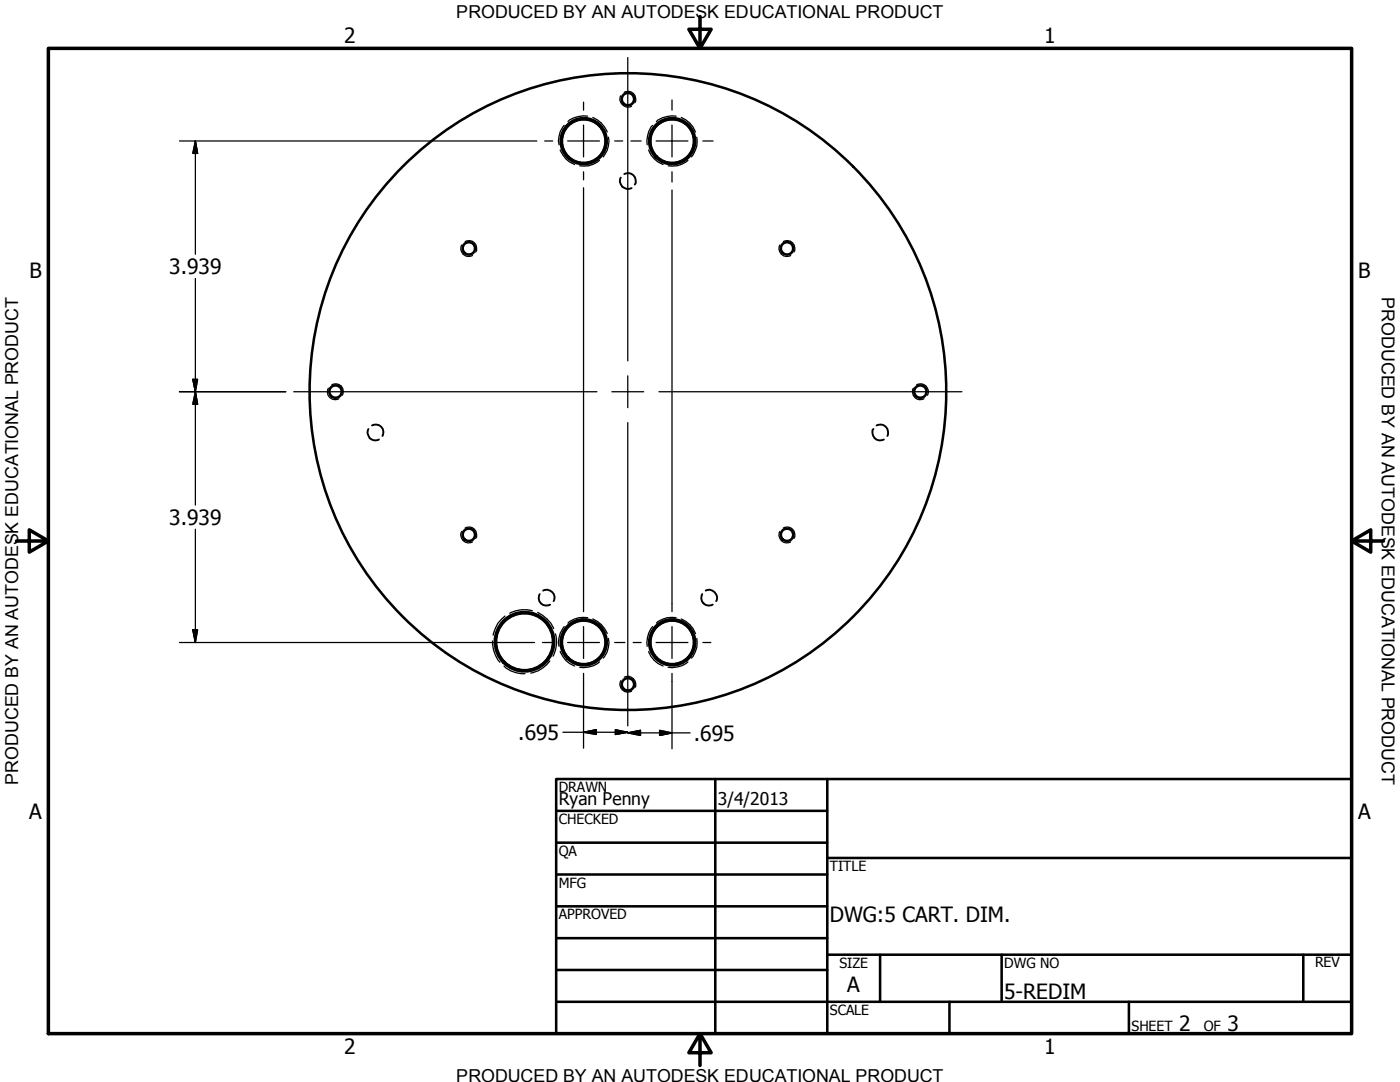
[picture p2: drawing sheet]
<svg xmlns="http://www.w3.org/2000/svg" width="279mm" height="216mm" viewBox="0 0 279 216" stroke-linecap="round" stroke-linejoin="round" font-family="sans-serif">
<!-- layer: Hidden (ANSI) -->
<g fill="none" stroke="#000" stroke-width=".51">
<circle cx="125.3" cy="19.8" r="1.24"/>
<circle cx="116.5" cy="28.2" r="4.4"/>
<circle cx="116.5" cy="28.2" r="4.6"/>
<circle cx="134.1" cy="28.2" r="4.4"/>
<circle cx="134.1" cy="28.2" r="4.6"/>
<circle cx="93.6" cy="49.6" r="1.24"/>
<circle cx="157.1" cy="49.6" r="1.24"/>
<circle cx="67" cy="78.1" r="1.24"/>
<circle cx="125.3" cy="78.1" r="63.5"/>
<circle cx="183.7" cy="78.1" r="1.24"/>
<circle cx="93.6" cy="106.7" r="1.24"/>
<circle cx="157.1" cy="106.7" r="1.24"/>
<circle cx="104.7" cy="128" r="5.7"/>
<circle cx="104.7" cy="128" r="5.9"/>
<circle cx="116.5" cy="128.2" r="4.4"/>
<circle cx="116.5" cy="128.2" r="4.6"/>
<circle cx="125.3" cy="136.6" r="1.24"/>
<circle cx="134.1" cy="128.2" r="4.4"/>
<circle cx="134.1" cy="128.2" r="4.6"/>
</g>
<!-- layer: Hidden Narrow (ANSI) -->
<g fill="none" stroke="#000" stroke-width=".25">
<path d="M123.9 19.1a1.6 1.6 0 0 0 .3 1.8 1.6 1.6 0 0 0 1.8 .3M124.6 18.4a1.54 1.54 0 0 1 1.8 .3 1.54 1.54 0 0 1 .3 1.8M111.8 29.9a4.7 4.7 0 0 0 2.9 2.9M112.6 25a4.4 4.4 0 0 0-1 3.9M117.3 23.2a5.2 5.2 0 0 0-4 1.1M118.3 23.4a5.1 5.1 0 0 1 2.9 3M119.6 32a4.7 4.7 0 0 1-3.9 1.1M121.4 27.4a4.8 4.8 0 0 1-1 3.9M129.5 29.9a4.7 4.7 0 0 0 2.8 2.9M130.2 25a4.7 4.7 0 0 0-1 3.9M134.9 23.2a5.2 5.2 0 0 0-3.9 1.1M136 23.4a5.1 5.1 0 0 1 2.8 3"/>
<path d="M137.3 32a4.7 4.7 0 0 1-4 1.1M139.1 27.4a4.6 4.6 0 0 1-1.1 3.9M92.1 48.9a1.58 1.58 0 0 0 .4 1.8 1.58 1.58 0 0 0 1.8 .3M92.8 48.2a1.54 1.54 0 0 1 1.9 .3 1.54 1.54 0 0 1 .2 1.8M155.6 48.9a1.58 1.58 0 0 0 .4 1.8 1.58 1.58 0 0 0 1.8 .3M156.3 48.2a1.54 1.54 0 0 1 1.9 .3 1.54 1.54 0 0 1 .2 1.8M65.5 77.5a1.54 1.54 0 0 0 .3 1.8 1.54 1.54 0 0 0 1.8 .3M66.2 76.8a1.54 1.54 0 0 1 1.9 .2 1.54 1.54 0 0 1 .2 1.9M182.3 77.5a1.54 1.54 0 0 0 .3 1.8 1.54 1.54 0 0 0 1.8 .3M182.9 76.8a1.58 1.58 0 0 1 1.9 .2 1.58 1.58 0 0 1 .3 1.9M92.1 106a1.58 1.58 0 0 0 .4 1.9 1.58 1.58 0 0 0 1.8 .2M92.8 105.3a1.54 1.54 0 0 1 1.9 .3 1.54 1.54 0 0 1 .2 1.8"/>
<path d="M155.6 106a1.58 1.58 0 0 0 .4 1.9 1.58 1.58 0 0 0 1.8 .2M156.3 105.3a1.54 1.54 0 0 1 1.9 .3 1.54 1.54 0 0 1 .2 1.8M98.3 127.9a6.3 6.3 0 0 0 1.5 4.2M100.6 132.9a5.4 5.4 0 0 0 4.2 1.5M100.8 122.9a5.6 5.6 0 0 0-2.4 3.8M106.2 121.9a6.2 6.2 0 0 0-4.5 .5M107.3 122.2a6.9 6.9 0 0 1 3.2 3.2M109.7 131.9a6 6 0 0 1-3.8 2.4M110.9 126.5a6 6 0 0 1-.5 4.4M111.8 130a4.7 4.7 0 0 0 2.9 2.9M112.6 125a4.7 4.7 0 0 0-1 4M117.3 123.3a4.6 4.6 0 0 0-4 1"/>
<path d="M118.3 123.5a5.1 5.1 0 0 1 2.9 2.9M119.6 132.1a4.7 4.7 0 0 1-3.9 1.1M121.4 127.4a4.8 4.8 0 0 1-1 3.9M123.9 135.8a1.58 1.58 0 0 0 .3 1.9 1.58 1.58 0 0 0 1.8 .2M124.6 135.1a1.56 1.56 0 0 1 1.8 .3 1.56 1.56 0 0 1 .3 1.8M129.5 130a4.7 4.7 0 0 0 2.8 2.9M130.2 125a5 5 0 0 0-1 4M134.9 123.3a4.6 4.6 0 0 0-3.9 1M136 123.5a5.1 5.1 0 0 1 2.8 2.9M137.3 132.1a4.7 4.7 0 0 1-4 1.1M139.1 127.4a4.6 4.6 0 0 1-1.1 3.9"/>
</g>
<!-- layer: Visible (ANSI) -->
<path d="M123.9 35.4a1.58 1.58 0 0 0 .3 1.9 1.58 1.58 0 0 0 1.8 .2M124.6 34.7a1.54 1.54 0 0 1 1.8 .3 1.54 1.54 0 0 1 .3 1.8M73.5 85.6a1.54 1.54 0 0 0 .3 1.8 1.54 1.54 0 0 0 1.8 .3M74.2 84.9a1.54 1.54 0 0 1 1.9 .3 1.54 1.54 0 0 1 .2 1.8M174.3 85.6a1.54 1.54 0 0 0 .3 1.8 1.54 1.54 0 0 0 1.8 .3M174.9 84.9a1.58 1.58 0 0 1 1.9 .3 1.58 1.58 0 0 1 .3 1.8M107.7 118.6a1.54 1.54 0 0 0 .3 1.8 1.54 1.54 0 0 0 1.8 .2M108.4 117.9a1.56 1.56 0 0 1 1.8 .2 1.56 1.56 0 0 1 .3 1.9M140.1 118.6a1.54 1.54 0 0 0 .3 1.8 1.54 1.54 0 0 0 1.8 .2M140.8 117.9a1.58 1.58 0 0 1 1.8 .3 1.58 1.58 0 0 1 .3 1.8" fill="none" stroke="#000" stroke-width=".38"/>
<!-- layer: Border (ANSI) -->
<path d="M9.7 9.7h260v196.5h-260zM139.7 3.3v6.4l-2.2-3.9h4.4l-2.2 3.9M3.3 107.9h6.4l-3.9-2.2v4.5l3.9-2.3M269.7 107.9l3.9 2.3v-4.5l-3.9 2.2h6.4M139.7 206.2l2.2 3.9h-4.4l2.2-3.9v6.4" fill="none" stroke="#000" stroke-width=".7"/>
<!-- layer: Title (ANSI) -->
<g fill="none" stroke="#000" stroke-width=".51">
<path d="M111 155.4h158.7v50.8h-158.7zM142.7 155.4v50.8M165.1 155.4v50.8M111 161.8h54.1M111 168.1h54.1M111 174.5h54.1M165.1 171.2h104.6M111 180.8h54.1M111 187.2h54.1M111 193.5h54.1M111 199.9h158.7M165.1 190.5h104.6"/>
<path d="M175.6 190.5v9.4M189.5 199.9v6.3M199.9 190.5v9.4M225.3 199.9v6.3M260.1 190.5v9.4"/>
</g>
<!-- layer: Center Mark (ANSI) -->
<g fill="none" stroke="#000" stroke-width=".25">
<path d="M125.3 11.5v60.5M134.1 19.9v2.1M108.7 28.1h1.6M113.3 28.1h6.3M116.5 20.4v1.6M116.5 25v6.3M116.5 34.3v1.6M122.7 28.1h1.6M125.9 28.1h2.1M130.9 28.1h6.4M134.1 25v6.3M134.1 34.3v2"/>
<path d="M140.3 28.1h2M58.6 78.2h60.5M122.1 78.2h6.4M125.3 75v6.3M131.5 78.2h60.5M125.3 84.3v60.5M108.3 128.2h2M113.3 128.2h6.3M116.5 120v2M116.5 125v6.4M116.5 134.4v2M122.7 128.2h2"/>
<path d="M126.4 128.2h1.6M130.9 128.2h6.4M134.1 120.5v1.5M134.1 125v6.4M134.1 134.4v1.6M140.3 128.2h1.6"/>
</g>
<!-- layer: Dimension (ANSI) -->
<g fill="none" stroke="#000" stroke-width=".25">
<path d="M35.8 28.1h71.3M39 28.1l.4 2.5h-.9zM39 28.1v22.6M116.5 37.5v40.5M134.1 37.9v40.1M39 55.6v45.2M35.8 78.2h21.2M38.5 75.7h.9l-.4 2.5zM39 78.2l.4 2.4h-.9zM116.5 78.3v41.7M134.1 78.3v42.2M39 105.6v22.6"/>
<path d="M35.8 128.2h70.9M38.5 125.7h.9l-.4 2.5zM116.5 136.4v12.9M134.1 136v13.4M112.3 146.1h13M116.5 146.1l2.5-.5v1zM122.8 145.6l2.5 .5-2.5 .5zM125.3 146.2l2.5-.5v1zM125.3 146.2h12.4M131.6 145.7l2.5 .5-2.5 .5z"/>
</g>
<g fill="#000" stroke="#000" stroke-width=".25">
<path d="M39 28.1l.4 2.5zM39 28.1l.4 2.5h-.9zM38.5 75.7l.5 2.5zM38.5 75.7h.9l-.4 2.5zM39 78.2l.4 2.4zM39 78.2l.4 2.4h-.9zM38.5 125.7l.5 2.5zM38.5 125.7h.9l-.4 2.5zM116.5 146.1l2.5-.5zM116.5 146.1l2.5-.5v1zM122.8 146.6l2.5-.5zM122.8 145.6l2.5 .5-2.5 .5z"/>
<path d="M125.3 146.2l2.5-.5zM125.3 146.2l2.5-.5v1zM131.6 146.7l2.5-.5zM131.6 145.7l2.5 .5-2.5 .5z"/>
</g>
<g font-size="4.2">
<text x="68.7" y="8.6">2</text>
<text x="208.4" y="8.6">1</text>
<text x="5.9" y="55.5">B</text>
<text x="33.8" y="54.7">3.939</text>
<text x="271.1" y="55.5">B</text>
<text x="33.8" y="104.7">3.939</text>
<text x="103.4" y="147.6">.695</text>
<text x="138.5" y="147.8">.695</text>
<text x="5.8" y="163.4">A</text>
<text x="271" y="163.4">A</text>
<text x="165.6" y="183.9">DWG:5 CART. DIM.</text>
<text x="169.1" y="198">A</text>
<text x="200.4" y="199.3">5-REDIM</text>
<text x="235.3" y="205.7">2</text>
<text x="245" y="205.7">3</text>
<text x="68.7" y="210.3">2</text>
<text x="208.4" y="210.3">1</text>
</g>
<g font-size="3.6">
<text x="91.1" y="3.6">PRODUCED BY AN AUTODESK EDUCATIONAL PRODUCT</text>
<text x="275.8" y="59.3" transform="rotate(90 275.8 59.3)">PRODUCED BY AN AUTODESK EDUCATIONAL PRODUCT</text>
<text x="3.6" y="156.6" transform="rotate(-90 3.6 156.6)">PRODUCED BY AN AUTODESK EDUCATIONAL PRODUCT</text>
<text x="91.1" y="215.9">PRODUCED BY AN AUTODESK EDUCATIONAL PRODUCT</text>
</g>
<g font-size="3.5">
<text x="111.5" y="160.6">Ryan Penny</text>
<text x="143.3" y="160.7">3/4/2013</text>
</g>
<g font-size="2.8">
<text x="111.5" y="158">DRAWN</text>
<text x="111.5" y="164.4">CHECKED</text>
<text x="111.5" y="170.8">QA</text>
<text x="165.6" y="173.7">TITLE</text>
<text x="111.5" y="177.1">MFG</text>
<text x="111.5" y="183.5">APPROVED</text>
<text x="167.5" y="193.1">SIZE</text>
<text x="200.4" y="193.1">DWG NO</text>
<text x="262.4" y="193">REV</text>
<text x="165.6" y="202.5">SCALE</text>
<text x="225.8" y="205.7">SHEET</text>
<text x="240.2" y="205.7">OF</text>
</g>
</svg>
